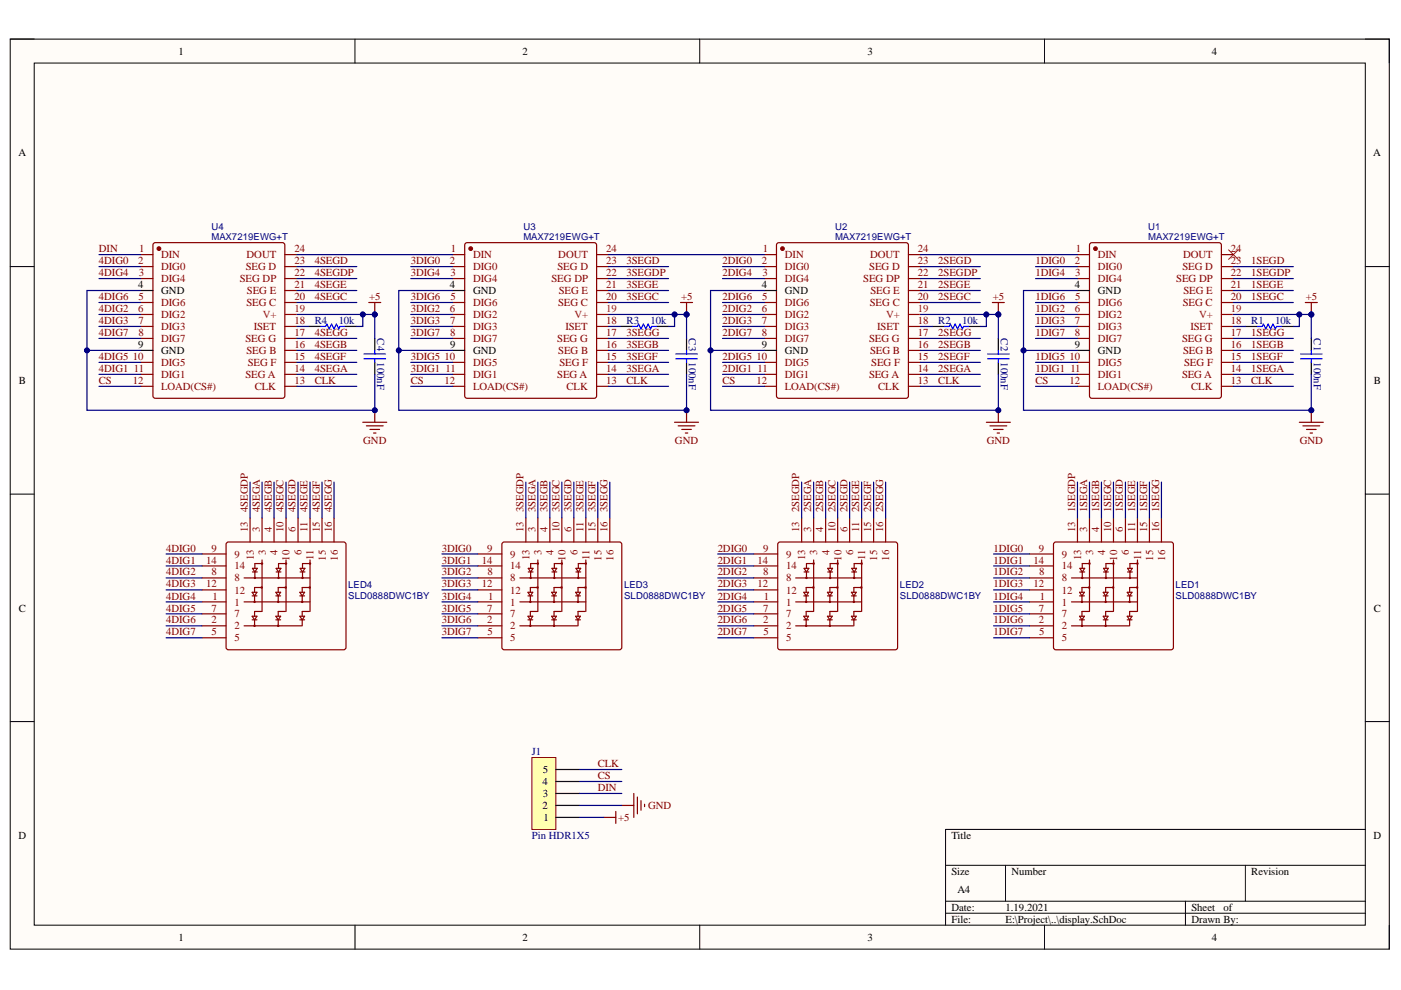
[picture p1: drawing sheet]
# Altium project display.PrjPcb
1 sheet, 17 parts. Net scope: global (net labels, ports and power ports of the same name join across sheets).
Board file: display.PcbDoc

## Sheet display.SchDoc
size A4

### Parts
C1  100nF  [0201C]
C2  100nF  [0201C]
C3  100nF  [0201C]
C4  100nF  [0201C]
J1  Pin HDR1X5  [Pin HDR1X5/2mm-W]
LED1  SLD0888DWC1BY  [点阵2cm]
LED2  SLD0888DWC1BY  [点阵2cm]
LED3  SLD0888DWC1BY  [点阵2cm]
LED4  SLD0888DWC1BY  [点阵2cm]
R1  10k  [0603R]
R2  10k  [0603R]
R3  10k  [0603R]
R4  10k  [0603R]
U1  MAX7219EWG+T  [MAX7219EWG]
U2  MAX7219EWG+T  [MAX7219EWG]
U3  MAX7219EWG+T  [MAX7219EWG]
U4  MAX7219EWG+T  [MAX7219EWG]

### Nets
+5: C1.2 C2.2 C3.2 C4.2 J1.1 R1.2 R2.2 R3.2 R4.2 U1.19(V+) U2.19(V+) U3.19(V+) U4.19(V+)
GND: C1.1 C2.1 C3.1 C4.1 J1.2 U1.4(GND) U1.9(GND) U2.4(GND) U2.9(GND) U3.4(GND) U3.9(GND) U4.4(GND) U4.9(GND)
1DIG0: LED1.9 U1.2(DIG0)
1DIG1: LED1.14 U1.11(DIG1)
1DIG2: LED1.8 U1.6(DIG2)
1DIG3: LED1.12 U1.7(DIG3)
1DIG4: LED1.1 U1.3(DIG4)
1DIG5: LED1.7 U1.10(DIG5)
1DIG6: LED1.2 U1.5(DIG6)
1DIG7: LED1.5 U1.8(DIG7)
1SEGA: LED1.3 U1.14(SEG_A)
1SEGB: LED1.4 U1.16(SEG_B)
1SEGC: LED1.10 U1.20(SEG_C)
1SEGD: LED1.6 U1.23(SEG_D)
1SEGDP: LED1.13 U1.22(SEG_DP)
1SEGE: LED1.11 U1.21(SEG_E)
1SEGF: LED1.15 U1.15(SEG_F)
1SEGG: LED1.16 U1.17(SEG_G)
2DIG0: LED2.9 U2.2(DIG0)
2DIG1: LED2.14 U2.11(DIG1)
2DIG2: LED2.8 U2.6(DIG2)
2DIG3: LED2.12 U2.7(DIG3)
2DIG4: LED2.1 U2.3(DIG4)
2DIG5: LED2.7 U2.10(DIG5)
2DIG6: LED2.2 U2.5(DIG6)
2DIG7: LED2.5 U2.8(DIG7)
2SEGA: LED2.3 U2.14(SEG_A)
2SEGB: LED2.4 U2.16(SEG_B)
2SEGC: LED2.10 U2.20(SEG_C)
2SEGD: LED2.6 U2.23(SEG_D)
2SEGDP: LED2.13 U2.22(SEG_DP)
2SEGE: LED2.11 U2.21(SEG_E)
2SEGF: LED2.15 U2.15(SEG_F)
2SEGG: LED2.16 U2.17(SEG_G)
3DIG0: LED3.9 U3.2(DIG0)
3DIG1: LED3.14 U3.11(DIG1)
3DIG2: LED3.8 U3.6(DIG2)
3DIG3: LED3.12 U3.7(DIG3)
3DIG4: LED3.1 U3.3(DIG4)
3DIG5: LED3.7 U3.10(DIG5)
3DIG6: LED3.2 U3.5(DIG6)
3DIG7: LED3.5 U3.8(DIG7)
3SEGA: LED3.3 U3.14(SEG_A)
3SEGB: LED3.4 U3.16(SEG_B)
3SEGC: LED3.10 U3.20(SEG_C)
3SEGD: LED3.6 U3.23(SEG_D)
3SEGDP: LED3.13 U3.22(SEG_DP)
3SEGE: LED3.11 U3.21(SEG_E)
3SEGF: LED3.15 U3.15(SEG_F)
3SEGG: LED3.16 U3.17(SEG_G)
4DIG0: LED4.9 U4.2(DIG0)
4DIG1: LED4.14 U4.11(DIG1)
4DIG2: LED4.8 U4.6(DIG2)
4DIG3: LED4.12 U4.7(DIG3)
4DIG4: LED4.1 U4.3(DIG4)
4DIG5: LED4.7 U4.10(DIG5)
4DIG6: LED4.2 U4.5(DIG6)
4DIG7: LED4.5 U4.8(DIG7)
4SEGA: LED4.3 U4.14(SEG_A)
4SEGB: LED4.4 U4.16(SEG_B)
4SEGC: LED4.10 U4.20(SEG_C)
4SEGD: LED4.6 U4.23(SEG_D)
4SEGDP: LED4.13 U4.22(SEG_DP)
4SEGE: LED4.11 U4.21(SEG_E)
4SEGF: LED4.15 U4.15(SEG_F)
4SEGG: LED4.16 U4.17(SEG_G)
CLK: J1.5 U1.13(CLK) U2.13(CLK) U3.13(CLK) U4.13(CLK)
CS: J1.4 U1.12(LOAD(CS#)) U2.12(LOAD(CS#)) U3.12(LOAD(CS#)) U4.12(LOAD(CS#))
DIN: J1.3 U4.1(DIN)
NetR1_1: R1.1 U1.18(ISET)
NetR2_1: R2.1 U2.18(ISET)
NetR3_1: R3.1 U3.18(ISET)
NetR4_1: R4.1 U4.18(ISET)
NetU1_1: U1.1(DIN) U2.24(DOUT)
NetU2_1: U2.1(DIN) U3.24(DOUT)
NetU3_1: U3.1(DIN) U4.24(DOUT)

Not connected (* = marked no-connect by the designer): U1 24(DOUT)*
